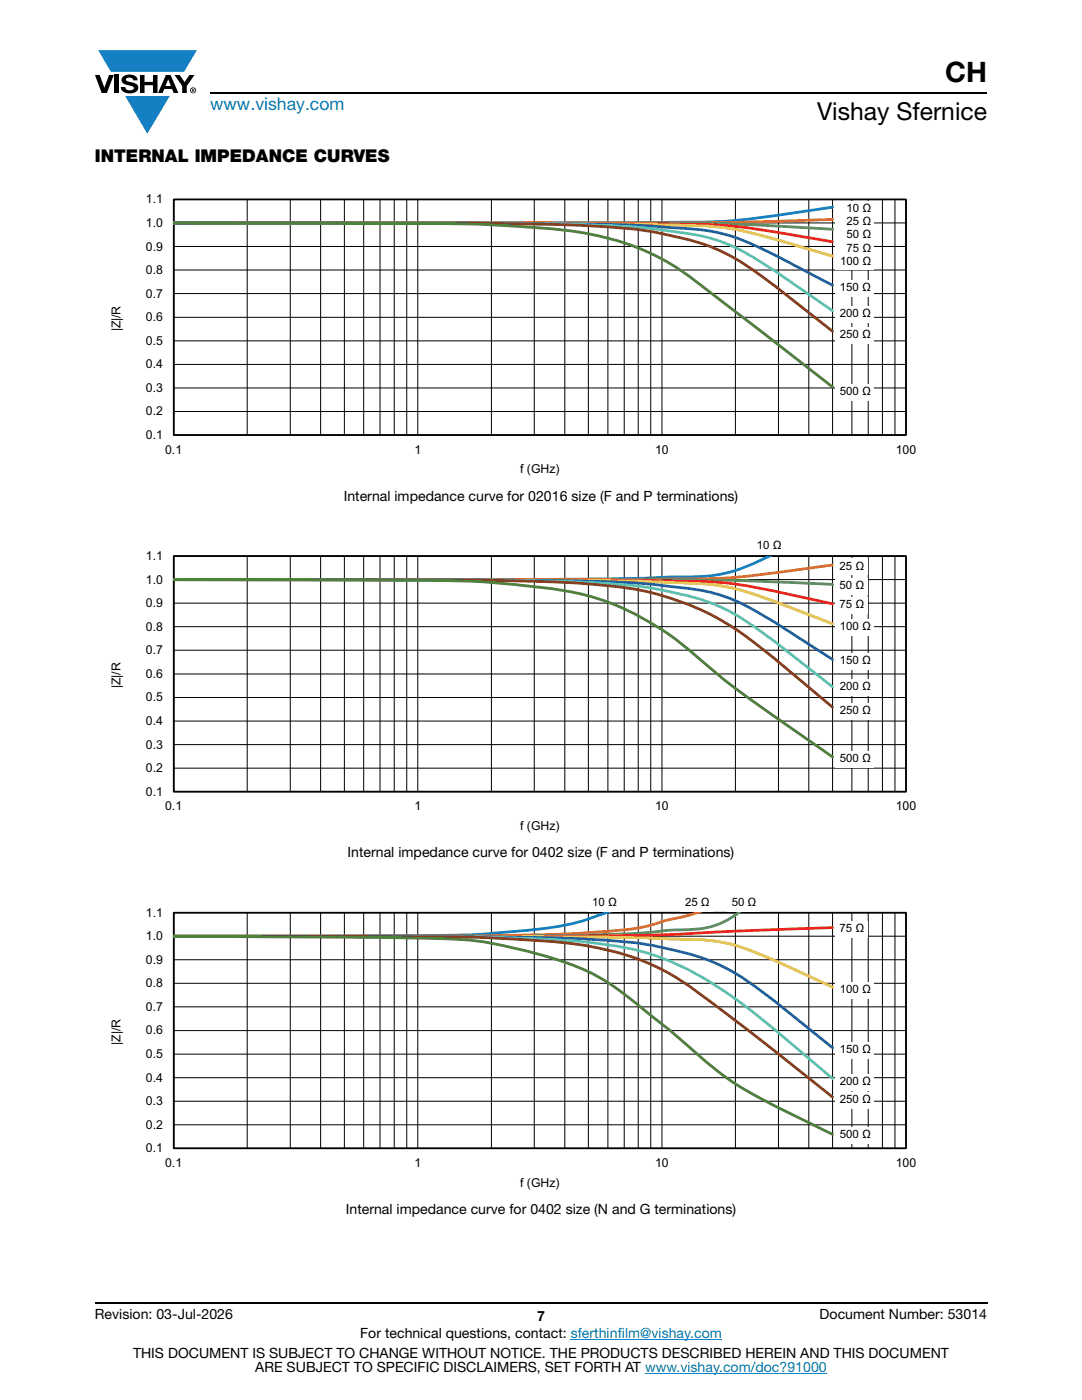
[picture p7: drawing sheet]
<svg xmlns="http://www.w3.org/2000/svg" width="216mm" height="279mm" viewBox="0 0 216 279" stroke-linecap="round" stroke-linejoin="round" font-family="sans-serif">
<g fill="#147fc3">
<path d="M19.6 10h19.7l-2.6 4.3h-1.1h-13.5z"/>
<path d="M25 19.2h8.9l-4.5 7.5z"/>
</g>
<g fill="#000">
<path d="M18.9 15h1l.9 2.5 1-2.5h.9l-1.4 3.6h-1zM22.9 15h.9v3.6h-.9zM24.6 15.3a2.1 2.1 0 0 1 2.8 .3l.1 .4h-.9a.79 .79 0 0 0-.7-.5 .79 .79 0 0 0-.8 .4l.3 .3 1 .2a1.08 1.08 0 0 1 1.2 1 1.08 1.08 0 0 1-1.1 1.2 1.73 1.73 0 0 1-2.4-1.2h.9a.96 .96 0 0 0 .8 .6 .96 .96 0 0 0 .9-.4 1.31 1.31 0 0 0-1.2-.6 1.03 1.03 0 0 1-1.1-.6 1.03 1.03 0 0 1 .2-1.1zM27.9 15h.9v1.3h1.7v-1.3h.9v3.6h-.9v-1.6h-1.7v1.6h-.9zM34.8 15h1.1l.9 1.4 1-1.4h1l-1.5 2.2v1.4h-.9v-1.4z"/>
<path d="M33.6 15.9l.5 1.3h-1.1zM33.1 15l-1.6 3.6h1l.3-.8h1.5l.3 .8h1l-1.6-3.6z"/>
<path d="M38.4 17.8h.2v.2h-.2zM38.3 17.7v.7h.1v-.3l.4 .3-.2-.3 .2-.2-.1-.2z"/>
<path d="M38.1 18a.46 .46 0 0 1 .9 0 .46 .46 0 0 1-.9 0zM37.9 18a.6 .6 0 0 0 1.2 0 .6 .6 0 0 0-1.2 0z"/>
</g>
<path d="M42 18.6h155M18.9 260h178.1" fill="none" stroke="#000" stroke-width=".36"/>
<path d="M113.9 267.3h30.1M128.7 274h36.3" fill="none" stroke="#007ec4" stroke-width=".2"/>
<g fill="none" stroke="#000" stroke-width=".2">
<path d="M34.7 39.8h146.1v47h-146.1zM49.3 39.8v47M57.9 39.8v47M64 39.8v47M68.7 39.8v47M72.6 39.8v47M75.8 39.8v47M78.7 39.8v47M81.2 39.8v47M83.4 39.8v47M98.1 39.8v47M106.6 39.8v47"/>
<path d="M112.7 39.8v47M117.4 39.8v47M121.3 39.8v47M124.6 39.8v47M127.4 39.8v47M129.8 39.8v47M132.1 39.8v47M146.7 39.8v47M155.3 39.8v47M161.4 39.8v47M166.1 39.8v47M170 39.8v47"/>
<path d="M173.2 39.8v47M176.1 39.8v47M178.6 39.8v47M34.7 58.6h146.1M34.7 53.9h146.1M34.7 49.2h146.1M34.7 44.5h146.1M34.7 77.4h146.1M34.7 72.7h146.1M34.7 68h146.1M34.7 63.3h146.1M34.7 82.1h146.1"/>
</g>
<path d="M34.7 39.8h146.1v47h-146.1z" fill="none" stroke="#000" stroke-width=".35"/>
<path d="M166.1 41.3a319 319 0 0 1-22.1 2.9l-4.9 .1-22.9 .2h-81.5" fill="none" stroke="#147fc3" stroke-width=".55"/>
<path d="M166.1 43.8l-24.6 .7h-106.8" fill="none" stroke="#f16b22" stroke-width=".55"/>
<path d="M34.7 44.5l97.4 .1a404.5 404.5 0 0 1 34 1.2" fill="none" stroke="#48b74e" stroke-width=".55"/>
<path d="M34.7 44.5l92.7 .1a290.1 290.1 0 0 1 19.3 .6l7.4 1 12 2.1" fill="none" stroke="#ee1f23" stroke-width=".55"/>
<path d="M34.7 44.5h76l15.5 .2 8.3 .2a61.1 61.1 0 0 1 21.2 3.1l10.4 3.1" fill="none" stroke="#fec80b" stroke-width=".55"/>
<path d="M34.7 44.5l77.4 .1a255.8 255.8 0 0 1 29.4 1.5 39.7 39.7 0 0 1 12.6 4.6l12 6.2" fill="none" stroke="#2b5597" stroke-width=".55"/>
<path d="M34.7 44.5l73 .1a259.1 259.1 0 0 1 23.2 1.1l2.4 .4a37.6 37.6 0 0 1 15.9 4.6l5.9 3.7 11 7.6" fill="none" stroke="#5dc7d2" stroke-width=".55"/>
<path d="M34.7 44.5l64.6 .1a265.7 265.7 0 0 1 29.2 1.4l3.6 .6a43.9 43.9 0 0 1 15.8 5.7 297.1 297.1 0 0 1 18.2 13.8" fill="none" stroke="#823d1b" stroke-width=".55"/>
<path d="M34.7 44.5l43.5 .1a277.5 277.5 0 0 1 36.7 1.6 49.6 49.6 0 0 1 25.9 11.4l25.3 19.6" fill="none" stroke="#4e823b" stroke-width=".55"/>
<g fill="#fff">
<path d="M166.7 76.6h7.7v3.4h-7.7z"/>
<path d="M166.7 65.2h7.7v3.4h-7.7z"/>
<path d="M166.7 61.1h7.7v3.4h-7.7z"/>
<path d="M166.7 55.9h7.7v3.4h-7.7z"/>
<path d="M166.7 40.3h7.7v13.6h-7.7z"/>
</g>
<g fill="none" stroke="#000" stroke-width=".2">
<path d="M34.7 111h146.1v47h-146.1zM34.7 115.7h146.1M49.3 111v47M57.9 111v47M64 111v47M68.7 111v47M72.6 111v47M75.8 111v47M78.7 111v47M81.2 111v47M83.4 111v47M98.1 111v47"/>
<path d="M106.6 111v47M112.7 111v47M117.4 111v47M121.3 111v47M124.6 111v47M127.4 111v47M129.8 111v47M132.1 111v47M146.7 111v47M155.3 111v47M161.4 111v47M166.1 111v47"/>
<path d="M170 111v47M173.2 111v47M176.1 111v47M178.6 111v47M34.7 139.2h146.1M34.7 134.5h146.1M34.7 129.8h146.1M34.7 125.1h146.1M34.7 120.4h146.1M34.7 153.3h146.1M34.7 148.6h146.1M34.7 143.9h146.1"/>
</g>
<path d="M34.7 111h146.1v47h-146.1z" fill="none" stroke="#000" stroke-width=".35"/>
<path d="M153.7 110.9a32.2 32.2 0 0 1-14.6 4.2l-14.1 .4-14.3 .1-76 .1" fill="none" stroke="#147fc3" stroke-width=".55"/>
<path d="M166.1 112.8a307.5 307.5 0 0 1-23.4 2.7l-27.8 .2h-80.2" fill="none" stroke="#f16b22" stroke-width=".55"/>
<path d="M34.7 115.7h99.8a530.8 530.8 0 0 1 31.6 .9" fill="none" stroke="#48b74e" stroke-width=".55"/>
<path d="M34.7 115.7h76l22.6 .2a85.4 85.4 0 0 1 24.1 2.7l8.7 1.9" fill="none" stroke="#ee1f23" stroke-width=".55"/>
<path d="M34.7 115.7h76l15.5 .2 8.3 .4a48.1 48.1 0 0 1 19.6 3.6l12 4.6" fill="none" stroke="#fec80b" stroke-width=".55"/>
<path d="M34.7 115.7l74.5 .1a209 209 0 0 1 28.8 1.7 33.1 33.1 0 0 1 14.1 5.2l14 8.9" fill="none" stroke="#2b5597" stroke-width=".55"/>
<path d="M34.7 115.7l64.6 .1a272.4 272.4 0 0 1 29.2 1.3l3.6 .7a43.7 43.7 0 0 1 15.8 5.6 294.1 294.1 0 0 1 18.2 13.7" fill="none" stroke="#5dc7d2" stroke-width=".55"/>
<path d="M34.7 115.7l62.4 .1a212.6 212.6 0 0 1 30.3 1.9 54.2 54.2 0 0 1 24.7 11.8l14 11.6" fill="none" stroke="#823d1b" stroke-width=".55"/>
<path d="M34.7 115.7l39.4 .1a286.7 286.7 0 0 1 26.5 .7l2.8 .2a63.5 63.5 0 0 1 20 4.3 61.5 61.5 0 0 1 17.8 11.9 264.9 264.9 0 0 0 21 15.4l3.9 2.8" fill="none" stroke="#4e823b" stroke-width=".55"/>
<g fill="#fff">
<path d="M166.7 149.8h7.7v3.4h-7.7z"/>
<path d="M166.7 140.3h7.7v3.4h-7.7z"/>
<path d="M166.7 135.5h7.7v3.3h-7.7z"/>
<path d="M166.7 130.3h7.7v3.3h-7.7z"/>
<path d="M150.2 107.3h6.4v3.4h-6.4z"/>
<path d="M166.7 111.5h6.4v3.3h-6.4z"/>
<path d="M166.7 115.3h6.4v3.4h-6.4z"/>
<path d="M166.7 119.2h6.4v3.4h-6.4z"/>
<path d="M166.7 123.5h7.7v3.4h-7.7z"/>
</g>
<g fill="none" stroke="#000" stroke-width=".2">
<path d="M34.7 182.1h146.1v47.1h-146.1zM34.7 196.2h146.1M34.7 191.5h146.1M34.7 186.8h146.1M49.3 182.1v47.1M57.9 182.1v47.1M64 182.1v47.1M68.7 182.1v47.1M72.6 182.1v47.1M75.8 182.1v47.1M78.7 182.1v47.1M81.2 182.1v47.1"/>
<path d="M83.4 182.1v47.1M98.1 182.1v47.1M106.6 182.1v47.1M112.7 182.1v47.1M117.4 182.1v47.1M121.3 182.1v47.1M124.6 182.1v47.1M127.4 182.1v47.1M129.8 182.1v47.1M132.1 182.1v47.1M146.7 182.1v47.1M155.3 182.1v47.1"/>
<path d="M161.4 182.1v47.1M166.1 182.1v47.1M170 182.1v47.1M173.2 182.1v47.1M176.1 182.1v47.1M178.6 182.1v47.1M34.7 219.8h146.1M34.7 215.1h146.1M34.7 210.4h146.1M34.7 205.7h146.1M34.7 200.9h146.1M34.7 224.5h146.1"/>
</g>
<path d="M34.7 182.2h146.1v47h-146.1z" fill="none" stroke="#000" stroke-width=".35"/>
<path d="M121.2 182.1a53.1 53.1 0 0 1-17.8 3.7 187.3 187.3 0 0 1-23.3 .9l-45.4 .2" fill="none" stroke="#147fc3" stroke-width=".55"/>
<path d="M139.2 182.1l-2.4 .7-4.1 .9a37.3 37.3 0 0 1-12.6 2.2 502.6 502.6 0 0 1-31.9 .9l-53.5 .1" fill="none" stroke="#f16b22" stroke-width=".55"/>
<path d="M147.4 182.1a16.2 16.2 0 0 1-11 3.5h-2.1a250.5 250.5 0 0 1-26.6 1.2l-73 .1" fill="none" stroke="#48b74e" stroke-width=".55"/>
<path d="M166.1 185.1l-23.4 .9a702.2 702.2 0 0 1-44.7 .8l-63.3 .1" fill="none" stroke="#ee1f23" stroke-width=".55"/>
<path d="M34.7 186.9h76l15.5 .2 8.3 .3a39 39 0 0 1 19.6 4.1l12 5.5" fill="none" stroke="#fec80b" stroke-width=".55"/>
<path d="M34.7 186.9l63.3 .1a271.5 271.5 0 0 1 30.5 1.4l3.6 .7a43.7 43.7 0 0 1 15.8 5.9 301.4 301.4 0 0 1 18.2 14.1" fill="none" stroke="#2b5597" stroke-width=".55"/>
<path d="M34.7 186.9l61.4 .1a206 206 0 0 1 26.6 1.8 52.4 52.4 0 0 1 22.8 9.6 329.6 329.6 0 0 1 20.6 16.8" fill="none" stroke="#5dc7d2" stroke-width=".55"/>
<path d="M34.7 186.9h45.4a281.9 281.9 0 0 1 36.1 1.7 48.7 48.7 0 0 1 24.6 10.5l11.3 8.7 14 11.1" fill="none" stroke="#823d1b" stroke-width=".55"/>
<path d="M34.7 186.9l30.2 .1a409 409 0 0 1 30.2 .8 95.3 95.3 0 0 1 22.3 6.1 60.4 60.4 0 0 1 12.5 8.7l7.2 6a66.2 66.2 0 0 0 18 12.4l11 5.4" fill="none" stroke="#4e823b" stroke-width=".55"/>
<g fill="#fff">
<path d="M166.7 224.9h7.7v3.4h-7.7z"/>
<path d="M166.7 217.9h7.7v3.4h-7.7z"/>
<path d="M166.7 214.3h7.7v3.3h-7.7z"/>
<path d="M166.7 208h7.7v3.4h-7.7z"/>
<path d="M117.3 178.6h6.5v3.4h-6.5z"/>
<path d="M135.8 178.6h6.5v3.4h-6.5z"/>
<path d="M145.2 178.6h6.4v3.4h-6.4z"/>
<path d="M166.7 183.8h6.4v3.4h-6.4z"/>
<path d="M166.7 196h7.7v3.4h-7.7z"/>
</g>
<text font-size="5.6" x="188.6" y="16.4">CH</text>
<text font-size="4.9" x="163" y="24">Vishay Sfernice</text>
<text font-size="3.5" fill="#007ec4" x="42" y="21.9">www.vishay.com</text>
<text font-size="3.5" x="18.9" y="32.3">INTERNAL IMPEDANCE CURVES</text>
<g font-size="2.8">
<text x="68.6" y="99.9">Internal impedance curve for 02016 size (F and P terminations)</text>
<text x="69.4" y="171">Internal impedance curve for 0402 size (F and P terminations)</text>
<text x="69" y="242.2">Internal impedance curve for 0402 size (N and G terminations)</text>
<text x="18.9" y="263.3">Revision: 03-Jul-2026</text>
<text x="107.2" y="263.6">7</text>
<text x="163.6" y="263.3">Document Number: 53014</text>
<text x="71.9" y="267.1">For technical questions, contact: sferthinfilm@vishay.com</text>
<text x="26.5" y="271">THIS DOCUMENT IS SUBJECT TO CHANGE WITHOUT NOTICE. THE PRODUCTS DESCRIBED HEREIN AND THIS DOCUMENT</text>
<text x="50.9" y="273.8">ARE SUBJECT TO SPECIFIC DISCLAIMERS, SET FORTH AT www.vishay.com/doc?91000</text>
</g>
<g font-size="2.5">
<text x="29.1" y="40.6">1.1</text>
<text x="29.1" y="45.3">1.0</text>
<text x="29.1" y="50">0.9</text>
<text x="29.1" y="59.4">0.7</text>
<text x="29.1" y="54.7">0.8</text>
<text x="29.1" y="64.1">0.6</text>
<text x="24" y="66.1" transform="rotate(-90 24 66.1)">|Z|/R</text>
<text x="29.1" y="68.8">0.5</text>
<text x="29.1" y="73.5">0.4</text>
<text x="29.1" y="82.9">0.2</text>
<text x="29.1" y="78.2">0.3</text>
<text x="29.1" y="87.6">0.1</text>
<text x="33" y="90.5">0.1</text>
<text x="82.7" y="90.5">1</text>
<text x="103.8" y="94.5">f (GHz)</text>
<text x="130.7" y="90.5">10</text>
<text x="178.7" y="90.5">100</text>
<text x="29.1" y="111.8">1.1</text>
<text x="29.1" y="116.5">1.0</text>
<text x="29.1" y="125.9">0.8</text>
<text x="29.1" y="121.2">0.9</text>
<text x="29.1" y="130.6">0.7</text>
<text x="24" y="137.3" transform="rotate(-90 24 137.3)">|Z|/R</text>
<text x="29.1" y="135.3">0.6</text>
<text x="29.1" y="140">0.5</text>
<text x="29.1" y="149.4">0.3</text>
<text x="29.1" y="144.7">0.4</text>
<text x="29.1" y="154.1">0.2</text>
<text x="29.1" y="158.8">0.1</text>
<text x="33" y="161.7">0.1</text>
<text x="82.7" y="161.7">1</text>
<text x="130.7" y="161.7">10</text>
<text x="178.7" y="161.7">100</text>
<text x="103.8" y="165.6">f (GHz)</text>
<text x="29.1" y="182.9">1.1</text>
<text x="29.1" y="187.6">1.0</text>
<text x="29.1" y="197">0.8</text>
<text x="29.1" y="192.3">0.9</text>
<text x="29.1" y="201.7">0.7</text>
<text x="24" y="208.5" transform="rotate(-90 24 208.5)">|Z|/R</text>
<text x="29.1" y="206.4">0.6</text>
<text x="29.1" y="215.9">0.4</text>
<text x="29.1" y="211.2">0.5</text>
<text x="29.1" y="220.6">0.3</text>
<text x="29.1" y="225.3">0.2</text>
<text x="29.1" y="230">0.1</text>
<text x="33" y="232.9">0.1</text>
<text x="82.7" y="232.9">1</text>
<text x="130.7" y="232.9">10</text>
<text x="178.7" y="232.9">100</text>
<text x="103.8" y="236.8">f (GHz)</text>
</g>
<g font-size="2.3">
<text x="168.9" y="42.3">10 Ω</text>
<text x="168.9" y="44.9">25 Ω</text>
<text x="168.9" y="47.6">50 Ω</text>
<text x="167.7" y="52.8">100 Ω</text>
<text x="168.9" y="50.2">75 Ω</text>
<text x="167.6" y="58.1">150 Ω</text>
<text x="167.6" y="63.3">200 Ω</text>
<text x="167.6" y="67.4">250 Ω</text>
<text x="167.6" y="78.8">500 Ω</text>
<text x="151" y="109.5">10 Ω</text>
<text x="167.5" y="113.7">25 Ω</text>
<text x="167.5" y="117.5">50 Ω</text>
<text x="167.5" y="121.4">75 Ω</text>
<text x="167.6" y="125.7">100 Ω</text>
<text x="167.6" y="137.7">200 Ω</text>
<text x="167.6" y="132.5">150 Ω</text>
<text x="167.6" y="142.5">250 Ω</text>
<text x="167.6" y="152">500 Ω</text>
<text x="118.2" y="180.8">10 Ω</text>
<text x="136.7" y="180.8">25 Ω</text>
<text x="146" y="180.8">50 Ω</text>
<text x="167.5" y="186">75 Ω</text>
<text x="167.6" y="198.2">100 Ω</text>
<text x="167.6" y="210.2">150 Ω</text>
<text x="167.6" y="220.1">250 Ω</text>
<text x="167.6" y="216.5">200 Ω</text>
<text x="167.6" y="227.1">500 Ω</text>
</g>
</svg>
